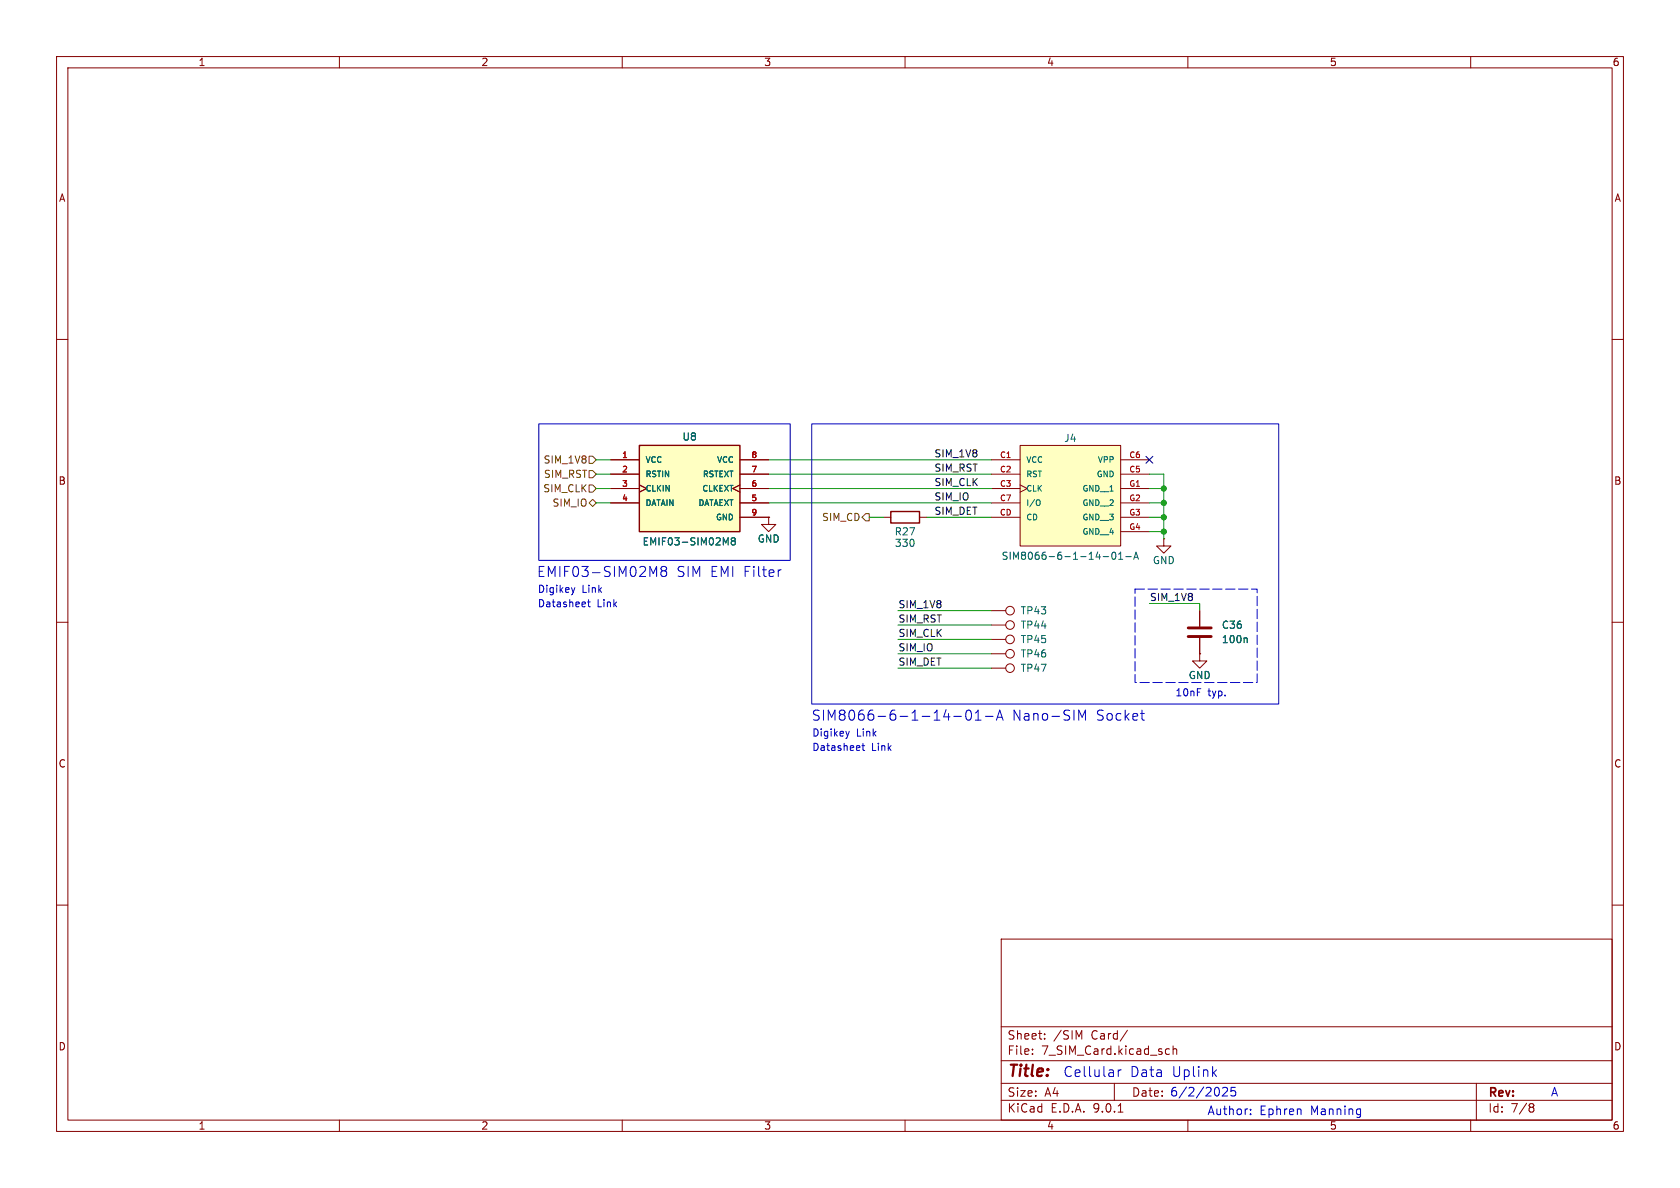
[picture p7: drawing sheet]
(kicad_sch
 (version 20250114)
 (generator "eeschema")
 (generator_version "9.0")
 (paper "A4")
 (lib_symbols
  (symbol "Connector:TestPoint"
   (pin_numbers (hide yes))
   (pin_names
    (offset 0.762) (hide yes)) (exclude_from_sim no) (in_bom yes) (on_board yes)
   (property "Reference" "TP" (at 0 6.858 0) (effects (font (size 1.27 1.27))))
   (property "Value" "TestPoint" (at 0 5.08 0) (effects (font (size 1.27 1.27))))
   (property "Footprint" "" (at 5.08 0 0) (effects (font (size 1.27 1.27)) (hide yes)))
   (property "Datasheet" "~" (at 5.08 0 0) (effects (font (size 1.27 1.27)) (hide yes)))
   (property "Description" "test point" (at 0 0 0) (effects (font (size 1.27 1.27)) (hide yes)))
   (symbol "TestPoint_0_1"
    (circle (center 0 3.302) (radius 0.762) (stroke (width 0) (type default)) (fill (type none))))
   (symbol "TestPoint_1_1"
    (pin passive line (at 0 0 90) (length 2.54) (name "1" (effects (font (size 1.27 1.27)))) (number "1" (effects (font (size 1.27 1.27))))))
   (embedded_fonts no))
  (symbol "Device:C"
   (pin_numbers (hide yes))
   (pin_names
    (offset 0.254)) (exclude_from_sim no) (in_bom yes) (on_board yes)
   (property "Reference" "C" (at 0.635 2.54 0) (effects (font (size 1.27 1.27)) (justify left)))
   (property "Value" "C" (at 0.635 -2.54 0) (effects (font (size 1.27 1.27)) (justify left)))
   (property "Footprint" "" (at 0.9652 -3.81 0) (effects (font (size 1.27 1.27)) (hide yes)))
   (property "Datasheet" "~" (at 0 0 0) (effects (font (size 1.27 1.27)) (hide yes)))
   (property "Description" "Unpolarized capacitor" (at 0 0 0) (effects (font (size 1.27 1.27)) (hide yes)))
   (symbol "C_0_1"
    (polyline (pts (xy -2.032 0.762) (xy 2.032 0.762)) (stroke (width 0.508) (type default)) (fill (type none)))
    (polyline (pts (xy -2.032 -0.762) (xy 2.032 -0.762)) (stroke (width 0.508) (type default)) (fill (type none))))
   (symbol "C_1_1"
    (pin passive line (at 0 3.81 270) (length 2.794) (name "~" (effects (font (size 1.27 1.27)))) (number "1" (effects (font (size 1.27 1.27)))))
    (pin passive line (at 0 -3.81 90) (length 2.794) (name "~" (effects (font (size 1.27 1.27)))) (number "2" (effects (font (size 1.27 1.27))))))
   (embedded_fonts no))
  (symbol "Device:R"
   (pin_numbers (hide yes))
   (pin_names
    (offset 0)) (exclude_from_sim no) (in_bom yes) (on_board yes)
   (property "Reference" "R" (at 2.032 0 90) (effects (font (size 1.27 1.27))))
   (property "Value" "R" (at 0 0 90) (effects (font (size 1.27 1.27))))
   (property "Footprint" "" (at -1.778 0 90) (effects (font (size 1.27 1.27)) (hide yes)))
   (property "Datasheet" "~" (at 0 0 0) (effects (font (size 1.27 1.27)) (hide yes)))
   (property "Description" "Resistor" (at 0 0 0) (effects (font (size 1.27 1.27)) (hide yes)))
   (symbol "R_0_1"
    (rectangle (start -1.016 -2.54) (end 1.016 2.54) (stroke (width 0.254) (type default)) (fill (type none))))
   (symbol "R_1_1"
    (pin passive line (at 0 3.81 270) (length 1.27) (name "~" (effects (font (size 1.27 1.27)))) (number "1" (effects (font (size 1.27 1.27)))))
    (pin passive line (at 0 -3.81 90) (length 1.27) (name "~" (effects (font (size 1.27 1.27)))) (number "2" (effects (font (size 1.27 1.27))))))
   (embedded_fonts no))
  (symbol "EMIF03-SIM02M8:EMIF03-SIM02M8"
   (pin_names
    (offset 1.016)) (exclude_from_sim no) (in_bom yes) (on_board yes)
   (property "Reference" "U" (at -9.144 9.398 0) (effects (font (size 1.27 1.27)) (justify left bottom)))
   (property "Value" "EMIF03-SIM02M8" (at -9.144 7.112 0) (effects (font (size 1.27 1.27)) (justify left bottom)))
   (property "Footprint" "EMIF03-SIM02M8:SON40P170X150X60-9N" (at 1.016 -23.368 0) (effects (font (size 1.27 1.27)) (justify bottom) (hide yes)))
   (property "Datasheet" "" (at 0 0 0) (effects (font (size 1.27 1.27)) (hide yes)))
   (property "Description" "3-line EMI filter and ESD protection for SIM card interfaces" (at 1.016 -23.368 0) (effects (font (size 1.27 1.27)) (justify bottom) (hide yes)))
   (property "DigiKey_Part_Number" "497-14751-2-ND" (at 1.016 -23.368 0) (effects (font (size 1.27 1.27)) (justify bottom) (hide yes)))
   (property "MF" "STMicroelectronics" (at 1.016 -23.368 0) (effects (font (size 1.27 1.27)) (justify bottom) (hide yes)))
   (property "PACKAGE" "UFDFN-8 STMicroelectronics" (at 1.016 -23.368 0) (effects (font (size 1.27 1.27)) (justify bottom) (hide yes)))
   (property "PRICE" "None" (at 1.016 -23.368 0) (effects (font (size 1.27 1.27)) (justify bottom) (hide yes)))
   (property "Package" "UFDFN-8 STMicroelectronics" (at 1.016 -23.368 0) (effects (font (size 1.27 1.27)) (justify bottom) (hide yes)))
   (property "Check_prices" "https://www.snapeda.com/parts/EMIF03-SIM02M8/STMicroelectronics/view-part/?ref=eda" (at 1.016 -23.368 0) (effects (font (size 1.27 1.27)) (justify bottom) (hide yes)))
   (property "SnapEDA_Link" "https://www.snapeda.com/parts/EMIF03-SIM02M8/STMicroelectronics/view-part/?ref=snap" (at 1.016 -23.368 0) (effects (font (size 1.27 1.27)) (justify bottom) (hide yes)))
   (property "MP" "EMIF03-SIM02M8" (at 1.016 -23.368 0) (effects (font (size 1.27 1.27)) (justify bottom) (hide yes)))
   (property "AVAILABILITY" "Unavailable" (at 1.016 -23.368 0) (effects (font (size 1.27 1.27)) (justify bottom) (hide yes)))
   (property "Description_1" "RC (Pi) EMI Filter 2nd Order Low Pass 3 Channel R = 47Ohms, 100Ohms, C = 17pF  8-UFDFN Exposed Pad" (at 1.016 -23.368 0) (effects (font (size 1.27 1.27)) (justify bottom) (hide yes)))
   (symbol "EMIF03-SIM02M8_0_0"
    (rectangle (start -8.89 6.35) (end 8.89 -8.89) (stroke (width 0.254) (type default)) (fill (type background)))
    (pin power_in line (at -13.97 3.81 0) (length 5.08) (name "VCC" (effects (font (size 1.016 1.016)))) (number "1" (effects (font (size 1.016 1.016)))))
    (pin input line (at -13.97 1.27 0) (length 5.08) (name "RSTIN" (effects (font (size 1.016 1.016)))) (number "2" (effects (font (size 1.016 1.016)))))
    (pin input clock (at -13.97 -1.27 0) (length 5.08) (name "CLKIN" (effects (font (size 1.016 1.016)))) (number "3" (effects (font (size 1.016 1.016)))))
    (pin input line (at -13.97 -3.81 0) (length 5.08) (name "DATAIN" (effects (font (size 1.016 1.016)))) (number "4" (effects (font (size 1.016 1.016)))))
    (pin power_in line (at 13.97 3.81 180) (length 5.08) (name "VCC" (effects (font (size 1.016 1.016)))) (number "8" (effects (font (size 1.016 1.016)))))
    (pin output line (at 13.97 1.27 180) (length 5.08) (name "RSTEXT" (effects (font (size 1.016 1.016)))) (number "7" (effects (font (size 1.016 1.016)))))
    (pin output clock (at 13.97 -1.27 180) (length 5.08) (name "CLKEXT" (effects (font (size 1.016 1.016)))) (number "6" (effects (font (size 1.016 1.016)))))
    (pin output line (at 13.97 -3.81 180) (length 5.08) (name "DATAEXT" (effects (font (size 1.016 1.016)))) (number "5" (effects (font (size 1.016 1.016)))))
    (pin power_in line (at 13.97 -6.35 180) (length 5.08) (name "GND" (effects (font (size 1.016 1.016)))) (number "9" (effects (font (size 1.016 1.016))))))
   (embedded_fonts no))
  (symbol "SIM8066-6-1-14-01-A_REVA:SIM8066-6-1-14-01-A_REVA"
   (pin_names
    (offset 1.016)) (exclude_from_sim no) (in_bom yes) (on_board yes)
   (property "Reference" "J" (at -0.508 0.762 0) (effects (font (size 1.27 1.27)) (justify left bottom)))
   (property "Value" "SIM8066-6-1-14-01-A_REVA" (at -15.24 -20.32 0) (effects (font (size 1.27 1.27)) (justify left bottom)))
   (property "Footprint" "SIM8066-6-1-14-01-A_REVA:GCT_SIM8066-6-1-14-01-A_REVA" (at 19.812 16.002 0) (effects (font (size 1.27 1.27)) (justify bottom) (hide yes)))
   (property "Datasheet" "" (at 0 0 0) (effects (font (size 1.27 1.27)) (hide yes)))
   (property "Description" "" (at 0 0 0) (effects (font (size 1.27 1.27)) (hide yes)))
   (property "PARTREV" "REVA" (at 12.954 17.018 0) (effects (font (size 1.27 1.27)) (justify bottom) (hide yes)))
   (property "MANUFACTURER" "Global Connector Technology" (at 13.97 16.51 0) (effects (font (size 1.27 1.27)) (justify bottom) (hide yes)))
   (property "MAXIMUM_PACKAGE_HEIGHT" "1.44mm" (at 12.954 17.018 0) (effects (font (size 1.27 1.27)) (justify bottom) (hide yes)))
   (property "STANDARD" "Manufacturer recommendations" (at 13.97 16.51 0) (effects (font (size 1.27 1.27)) (justify bottom) (hide yes)))
   (symbol "SIM8066-6-1-14-01-A_REVA_0_0"
    (pin power_in line (at -13.97 -2.54 0) (length 5.08) (name "VCC" (effects (font (size 1.016 1.016)))) (number "C1" (effects (font (size 1.016 1.016)))))
    (pin input line (at -13.97 -5.08 0) (length 5.08) (name "RST" (effects (font (size 1.016 1.016)))) (number "C2" (effects (font (size 1.016 1.016)))))
    (pin input clock (at -13.97 -7.62 0) (length 5.08) (name "CLK" (effects (font (size 1.016 1.016)))) (number "C3" (effects (font (size 1.016 1.016)))))
    (pin bidirectional line (at -13.97 -10.16 0) (length 5.08) (name "I/O" (effects (font (size 1.016 1.016)))) (number "C7" (effects (font (size 1.016 1.016)))))
    (pin bidirectional line (at -13.97 -12.7 0) (length 5.08) (name "CD" (effects (font (size 1.016 1.016)))) (number "CD" (effects (font (size 1.016 1.016)))))
    (pin power_in line (at 13.97 -2.54 180) (length 5.08) (name "VPP" (effects (font (size 1.016 1.016)))) (number "C6" (effects (font (size 1.016 1.016)))))
    (pin power_in line (at 13.97 -5.08 180) (length 5.08) (name "GND" (effects (font (size 1.016 1.016)))) (number "C5" (effects (font (size 1.016 1.016)))))
    (pin power_in line (at 13.97 -7.62 180) (length 5.08) (name "GND__1" (effects (font (size 1.016 1.016)))) (number "G1" (effects (font (size 1.016 1.016)))))
    (pin power_in line (at 13.97 -10.16 180) (length 5.08) (name "GND__2" (effects (font (size 1.016 1.016)))) (number "G2" (effects (font (size 1.016 1.016)))))
    (pin power_in line (at 13.97 -12.7 180) (length 5.08) (name "GND__3" (effects (font (size 1.016 1.016)))) (number "G3" (effects (font (size 1.016 1.016)))))
    (pin power_in line (at 13.97 -15.24 180) (length 5.08) (name "GND__4" (effects (font (size 1.016 1.016)))) (number "G4" (effects (font (size 1.016 1.016))))))
   (symbol "SIM8066-6-1-14-01-A_REVA_1_1"
    (rectangle (start -8.89 0) (end 8.89 -17.78) (stroke (width 0) (type solid)) (fill (type background))))
   (embedded_fonts no))
  (symbol "power:GND"
   (power)
   (pin_numbers (hide yes))
   (pin_names
    (offset 0) (hide yes)) (exclude_from_sim no) (in_bom yes) (on_board yes)
   (property "Reference" "#PWR" (at 0 -6.35 0) (effects (font (size 1.27 1.27)) (hide yes)))
   (property "Value" "GND" (at 0 -3.81 0) (effects (font (size 1.27 1.27))))
   (property "Footprint" "" (at 0 0 0) (effects (font (size 1.27 1.27)) (hide yes)))
   (property "Datasheet" "" (at 0 0 0) (effects (font (size 1.27 1.27)) (hide yes)))
   (property "Description" "Power symbol creates a global label with name \"GND\" , ground" (at 0 0 0) (effects (font (size 1.27 1.27)) (hide yes)))
   (symbol "GND_0_1"
    (polyline (pts (xy 0 0) (xy 0 -1.27) (xy 1.27 -1.27) (xy 0 -2.54) (xy -1.27 -1.27) (xy 0 -1.27)) (stroke (width 0) (type default)) (fill (type none))))
   (symbol "GND_1_1"
    (pin power_in line (at 0 0 270) (length 0) (name "~" (effects (font (size 1.27 1.27)))) (number "1" (effects (font (size 1.27 1.27))))))
   (embedded_fonts no)))
 (rectangle
  (start 95.25 74.93)
  (end 139.7 99.06)
  (stroke (width 0) (type default))
  (fill (type none)))
 (rectangle
  (start 143.51 74.93)
  (end 226.06 124.46)
  (stroke (width 0) (type default))
  (fill (type none)))
 (rectangle
  (start 200.66 104.14)
  (end 222.25 120.65)
  (stroke (width 0) (type dash))
  (fill (type none)))
 (text "Digikey Link"
  (exclude_from_sim no)
  (at 143.51 129.794 0)
  (effects (font (size 1.27 1.27)) (justify left)
   (href "https://www.digikey.com/en/products/detail/gct/SIM8066-6-1-14-01-A/14305253")))
 (text "Digikey Link"
  (exclude_from_sim no)
  (at 94.996 104.394 0)
  (effects (font (size 1.27 1.27)) (justify left)
   (href "https://www.digikey.com/en/products/detail/stmicroelectronics/EMIF03-SIM02M8/2177760")))
 (text "SIM8066-6-1-14-01-A Nano-SIM Socket\n"
  (exclude_from_sim no)
  (at 172.974 126.746 0)
  (effects (font (size 1.778 1.778))))
 (text "Datasheet Link"
  (exclude_from_sim no)
  (at 143.51 132.334 0)
  (effects (font (size 1.27 1.27)) (justify left)
   (href "https://mm.digikey.com/Volume0/opasdata/d220001/medias/docus/6657/sim8066.pdf")))
 (text "A"
  (exclude_from_sim no)
  (at 274.828 193.294 0)
  (effects (font (size 1.524 1.524))))
 (text "10nF typ.\n"
  (exclude_from_sim no)
  (at 212.344 122.682 0)
  (effects (font (size 1.27 1.27))))
 (text "6/2/2025\n"
  (exclude_from_sim no)
  (at 206.756 193.294 0)
  (effects (font (size 1.524 1.524)) (justify left)))
 (text "EMIF03-SIM02M8 SIM EMI Filter\n"
  (exclude_from_sim no)
  (at 116.586 101.346 0)
  (effects (font (size 1.778 1.778))))
 (text "Cellular Data Uplink\n"
  (exclude_from_sim no)
  (at 201.676 189.738 0)
  (effects (font (size 1.778 1.778))))
 (text "Author: Ephren Manning\n"
  (exclude_from_sim no)
  (at 213.36 196.596 0)
  (effects (font (size 1.524 1.524)) (justify left)))
 (text "Datasheet Link"
  (exclude_from_sim no)
  (at 94.996 106.934 0)
  (effects (font (size 1.27 1.27)) (justify left)
   (href "https://mm.digikey.com/Volume0/opasdata/d220001/medias/docus/388/EMIF03-SIM02M8_ds.pdf")))
 (junction
  (at 205.74 91.44)
  (diameter 0)
  (color 0 0 0 0))
 (junction
  (at 205.74 88.9)
  (diameter 0)
  (color 0 0 0 0))
 (junction
  (at 205.74 86.36)
  (diameter 0)
  (color 0 0 0 0))
 (junction
  (at 205.74 93.98)
  (diameter 0)
  (color 0 0 0 0))
 (no_connect
  (at 203.2 81.28))
 (wire
  (pts (xy 158.75 113.03) (xy 175.26 113.03))
  (stroke (width 0) (type default)))
 (wire
  (pts (xy 203.2 93.98) (xy 205.74 93.98))
  (stroke (width 0) (type default)))
 (wire
  (pts (xy 205.74 86.36) (xy 205.74 83.82))
  (stroke (width 0) (type default)))
 (wire
  (pts (xy 105.41 83.82) (xy 107.95 83.82))
  (stroke (width 0) (type default)))
 (wire
  (pts (xy 105.41 86.36) (xy 107.95 86.36))
  (stroke (width 0) (type default)))
 (wire
  (pts (xy 158.75 118.11) (xy 175.26 118.11))
  (stroke (width 0) (type default)))
 (wire
  (pts (xy 205.74 83.82) (xy 203.2 83.82))
  (stroke (width 0) (type default)))
 (wire
  (pts (xy 153.67 91.44) (xy 156.21 91.44))
  (stroke (width 0) (type default)))
 (wire
  (pts (xy 135.89 88.9) (xy 175.26 88.9))
  (stroke (width 0) (type default)))
 (wire
  (pts (xy 205.74 91.44) (xy 205.74 88.9))
  (stroke (width 0) (type default)))
 (wire
  (pts (xy 203.2 86.36) (xy 205.74 86.36))
  (stroke (width 0) (type default)))
 (wire
  (pts (xy 205.74 93.98) (xy 205.74 91.44))
  (stroke (width 0) (type default)))
 (wire
  (pts (xy 203.2 91.44) (xy 205.74 91.44))
  (stroke (width 0) (type default)))
 (wire
  (pts (xy 135.89 83.82) (xy 175.26 83.82))
  (stroke (width 0) (type default)))
 (wire
  (pts (xy 105.41 88.9) (xy 107.95 88.9))
  (stroke (width 0) (type default)))
 (wire
  (pts (xy 203.2 106.68) (xy 212.09 106.68))
  (stroke (width 0) (type default)))
 (wire
  (pts (xy 105.41 81.28) (xy 107.95 81.28))
  (stroke (width 0) (type default)))
 (wire
  (pts (xy 205.74 88.9) (xy 205.74 86.36))
  (stroke (width 0) (type default)))
 (wire
  (pts (xy 158.75 115.57) (xy 175.26 115.57))
  (stroke (width 0) (type default)))
 (wire
  (pts (xy 158.75 107.95) (xy 175.26 107.95))
  (stroke (width 0) (type default)))
 (wire
  (pts (xy 205.74 95.25) (xy 205.74 93.98))
  (stroke (width 0) (type default)))
 (wire
  (pts (xy 212.09 106.68) (xy 212.09 107.95))
  (stroke (width 0) (type default)))
 (wire
  (pts (xy 135.89 81.28) (xy 175.26 81.28))
  (stroke (width 0) (type default)))
 (wire
  (pts (xy 203.2 88.9) (xy 205.74 88.9))
  (stroke (width 0) (type default)))
 (wire
  (pts (xy 163.83 91.44) (xy 175.26 91.44))
  (stroke (width 0) (type default)))
 (wire
  (pts (xy 158.75 110.49) (xy 175.26 110.49))
  (stroke (width 0) (type default)))
 (wire
  (pts (xy 135.89 86.36) (xy 175.26 86.36))
  (stroke (width 0) (type default)))
 (image
  (at -157.48 259.08)
  (data))
 (image
  (at -90.17 82.55)
  (data))
 (label "SIM_RST"
  (at 158.75 110.49 0)
  (effects (font (size 1.27 1.27)) (justify left bottom)))
 (label "SIM_CLK"
  (at 158.75 113.03 0)
  (effects (font (size 1.27 1.27)) (justify left bottom)))
 (label "SIM_DET"
  (at 165.1 91.44 0)
  (effects (font (size 1.27 1.27)) (justify left bottom)))
 (label "SIM_1V8"
  (at 165.1 81.28 0)
  (effects (font (size 1.27 1.27)) (justify left bottom)))
 (label "SIM_IO"
  (at 158.75 115.57 0)
  (effects (font (size 1.27 1.27)) (justify left bottom)))
 (label "SIM_1V8"
  (at 203.2 106.68 0)
  (effects (font (size 1.27 1.27)) (justify left bottom)))
 (label "SIM_DET"
  (at 158.75 118.11 0)
  (effects (font (size 1.27 1.27)) (justify left bottom)))
 (label "SIM_1V8"
  (at 158.75 107.95 0)
  (effects (font (size 1.27 1.27)) (justify left bottom)))
 (label "SIM_CLK"
  (at 165.1 86.36 0)
  (effects (font (size 1.27 1.27)) (justify left bottom)))
 (label "SIM_RST"
  (at 165.1 83.82 0)
  (effects (font (size 1.27 1.27)) (justify left bottom)))
 (label "SIM_IO"
  (at 165.1 88.9 0)
  (effects (font (size 1.27 1.27)) (justify left bottom)))
 (hierarchical_label "SIM_CLK"
  (shape input)
  (at 105.41 86.36 180)
  (effects (font (size 1.27 1.27)) (justify right)))
 (hierarchical_label "SIM_RST"
  (shape input)
  (at 105.41 83.82 180)
  (effects (font (size 1.27 1.27)) (justify right)))
 (hierarchical_label "SIM_IO"
  (shape bidirectional)
  (at 105.41 88.9 180)
  (effects (font (size 1.27 1.27)) (justify right)))
 (hierarchical_label "SIM_1V8"
  (shape input)
  (at 105.41 81.28 180)
  (effects (font (size 1.27 1.27)) (justify right)))
 (hierarchical_label "SIM_CD"
  (shape output)
  (at 153.67 91.44 180)
  (effects (font (size 1.27 1.27)) (justify right)))
 (symbol
  (lib_id "power:GND")
  (at 135.89 91.44 0)
  (unit 1)
  (exclude_from_sim no)
  (in_bom yes)
  (on_board yes)
  (dnp no)
  (property "Reference" "#PWR064" (at 135.89 97.79 0) (effects (font (size 1.27 1.27)) (hide yes)))
  (property "Value" "GND" (at 135.89 95.25 0) (effects (font (size 1.27 1.27))))
  (property "Footprint" "" (at 135.89 91.44 0) (effects (font (size 1.27 1.27)) (hide yes)))
  (property "Datasheet" "" (at 135.89 91.44 0) (effects (font (size 1.27 1.27)) (hide yes)))
  (property "Description" "Power symbol creates a global label with name \"GND\" , ground" (at 135.89 91.44 0) (effects (font (size 1.27 1.27)) (hide yes)))
  (pin "1"))
 (symbol
  (lib_id "Connector:TestPoint")
  (at 175.26 107.95 270)
  (unit 1)
  (exclude_from_sim no)
  (in_bom yes)
  (on_board yes)
  (dnp no)
  (property "Reference" "TP43" (at 180.34 107.9499 90) (effects (font (size 1.27 1.27)) (justify left)))
  (property "Value" "TestPoint" (at 180.34 109.2199 90) (effects (font (size 1.27 1.27)) (justify left) (hide yes)))
  (property "Footprint" "TestPoint:TestPoint_Pad_D1.0mm" (at 175.26 113.03 0) (effects (font (size 1.27 1.27)) (hide yes)))
  (property "Datasheet" "~" (at 175.26 113.03 0) (effects (font (size 1.27 1.27)) (hide yes)))
  (property "Description" "test point" (at 175.26 107.95 0) (effects (font (size 1.27 1.27)) (hide yes)))
  (pin "1"))
 (symbol
  (lib_id "power:GND")
  (at 212.09 115.57 0)
  (unit 1)
  (exclude_from_sim no)
  (in_bom yes)
  (on_board yes)
  (dnp no)
  (property "Reference" "#PWR066" (at 212.09 121.92 0) (effects (font (size 1.27 1.27)) (hide yes)))
  (property "Value" "GND" (at 212.09 119.38 0) (effects (font (size 1.27 1.27))))
  (property "Footprint" "" (at 212.09 115.57 0) (effects (font (size 1.27 1.27)) (hide yes)))
  (property "Datasheet" "" (at 212.09 115.57 0) (effects (font (size 1.27 1.27)) (hide yes)))
  (property "Description" "Power symbol creates a global label with name \"GND\" , ground" (at 212.09 115.57 0) (effects (font (size 1.27 1.27)) (hide yes)))
  (pin "1"))
 (symbol
  (lib_id "Connector:TestPoint")
  (at 175.26 113.03 270)
  (unit 1)
  (exclude_from_sim no)
  (in_bom yes)
  (on_board yes)
  (dnp no)
  (property "Reference" "TP45" (at 180.34 113.0299 90) (effects (font (size 1.27 1.27)) (justify left)))
  (property "Value" "TestPoint" (at 180.34 114.2999 90) (effects (font (size 1.27 1.27)) (justify left) (hide yes)))
  (property "Footprint" "TestPoint:TestPoint_Pad_D1.0mm" (at 175.26 118.11 0) (effects (font (size 1.27 1.27)) (hide yes)))
  (property "Datasheet" "~" (at 175.26 118.11 0) (effects (font (size 1.27 1.27)) (hide yes)))
  (property "Description" "test point" (at 175.26 113.03 0) (effects (font (size 1.27 1.27)) (hide yes)))
  (pin "1"))
 (symbol
  (lib_id "SIM8066-6-1-14-01-A_REVA:SIM8066-6-1-14-01-A_REVA")
  (at 189.23 78.74 0)
  (unit 1)
  (exclude_from_sim no)
  (in_bom yes)
  (on_board yes)
  (dnp no)
  (property "Reference" "J4" (at 189.23 77.47 0) (effects (font (size 1.27 1.27))))
  (property "Value" "SIM8066-6-1-14-01-A" (at 189.23 98.298 0) (effects (font (size 1.27 1.27))))
  (property "Footprint" "SIM8066-6-1-14-01-A_REVA:GCT_SIM8066-6-1-14-01-A_REVA" (at 209.042 62.738 0) (effects (font (size 1.27 1.27)) (justify bottom) (hide yes)))
  (property "Datasheet" "" (at 189.23 78.74 0) (effects (font (size 1.27 1.27)) (hide yes)))
  (property "Description" "" (at 189.23 78.74 0) (effects (font (size 1.27 1.27)) (hide yes)))
  (property "MPN" "SIM8066-6-1-14-01-A" (at 189.23 78.74 0) (effects (font (size 1.27 1.27)) (hide yes)))
  (pin "G4")
  (pin "C1")
  (pin "CD")
  (pin "G1")
  (pin "C3")
  (pin "C7")
  (pin "C5")
  (pin "G2")
  (pin "C2")
  (pin "C6")
  (pin "G3"))
 (symbol
  (lib_id "EMIF03-SIM02M8:EMIF03-SIM02M8")
  (at 121.92 85.09 0)
  (unit 1)
  (exclude_from_sim no)
  (in_bom yes)
  (on_board yes)
  (dnp no)
  (property "Reference" "U8" (at 121.92 77.216 0) (effects (font (size 1.27 1.27))))
  (property "Value" "EMIF03-SIM02M8" (at 121.92 95.758 0) (effects (font (size 1.27 1.27))))
  (property "Footprint" "EMIF03-SIM02M8:SON40P170X150X60-9N" (at 121.92 85.09 0) (effects (font (size 1.27 1.27)) (justify bottom) (hide yes)))
  (property "Datasheet" "" (at 121.92 85.09 0) (effects (font (size 1.27 1.27)) (hide yes)))
  (property "Description" "3-line EMI filter and ESD protection for SIM card interfaces" (at 121.92 85.09 0) (effects (font (size 1.27 1.27)) (hide yes)))
  (property "DigiKey_Part_Number" "497-14751-2-ND" (at 121.92 85.09 0) (effects (font (size 1.27 1.27)) (justify bottom) (hide yes)))
  (property "MPN" "EMIF03-SIM02M8" (at 121.92 85.09 0) (effects (font (size 1.27 1.27)) (justify bottom) (hide yes)))
  (pin "1")
  (pin "2")
  (pin "6")
  (pin "7")
  (pin "8")
  (pin "5")
  (pin "4")
  (pin "9")
  (pin "3"))
 (symbol
  (lib_id "Device:C")
  (at 212.09 111.76 0)
  (unit 1)
  (exclude_from_sim no)
  (in_bom yes)
  (on_board yes)
  (dnp no)
  (property "Reference" "C36" (at 212.598 109.474 0) (effects (font (size 1.27 1.27)) (justify left)))
  (property "Value" "100n" (at 212.598 114.3 0) (effects (font (size 1.27 1.27)) (justify left)))
  (property "Footprint" "Capacitor_SMD:C_0402_1005Metric" (at 213.0552 115.57 0) (effects (font (size 1.27 1.27)) (hide yes)))
  (property "Datasheet" "~" (at 212.09 111.76 0) (effects (font (size 1.27 1.27)) (hide yes)))
  (property "Description" "Unpolarized capacitor" (at 212.09 111.76 0) (effects (font (size 1.27 1.27)) (hide yes)))
  (property "MPN" "CL05B104KP5NNNC" (at 212.09 111.76 0) (effects (font (size 1.27 1.27)) (hide yes)))
  (pin "2")
  (pin "1"))
 (symbol
  (lib_id "Connector:TestPoint")
  (at 175.26 118.11 270)
  (unit 1)
  (exclude_from_sim no)
  (in_bom yes)
  (on_board yes)
  (dnp no)
  (property "Reference" "TP47" (at 180.34 118.1099 90) (effects (font (size 1.27 1.27)) (justify left)))
  (property "Value" "TestPoint" (at 180.34 119.3799 90) (effects (font (size 1.27 1.27)) (justify left) (hide yes)))
  (property "Footprint" "TestPoint:TestPoint_Pad_D1.0mm" (at 175.26 123.19 0) (effects (font (size 1.27 1.27)) (hide yes)))
  (property "Datasheet" "~" (at 175.26 123.19 0) (effects (font (size 1.27 1.27)) (hide yes)))
  (property "Description" "test point" (at 175.26 118.11 0) (effects (font (size 1.27 1.27)) (hide yes)))
  (pin "1"))
 (symbol
  (lib_id "Connector:TestPoint")
  (at 175.26 110.49 270)
  (unit 1)
  (exclude_from_sim no)
  (in_bom yes)
  (on_board yes)
  (dnp no)
  (property "Reference" "TP44" (at 180.34 110.4899 90) (effects (font (size 1.27 1.27)) (justify left)))
  (property "Value" "TestPoint" (at 180.34 111.7599 90) (effects (font (size 1.27 1.27)) (justify left) (hide yes)))
  (property "Footprint" "TestPoint:TestPoint_Pad_D1.0mm" (at 175.26 115.57 0) (effects (font (size 1.27 1.27)) (hide yes)))
  (property "Datasheet" "~" (at 175.26 115.57 0) (effects (font (size 1.27 1.27)) (hide yes)))
  (property "Description" "test point" (at 175.26 110.49 0) (effects (font (size 1.27 1.27)) (hide yes)))
  (pin "1"))
 (symbol
  (lib_id "power:GND")
  (at 205.74 95.25 0)
  (unit 1)
  (exclude_from_sim no)
  (in_bom yes)
  (on_board yes)
  (dnp no)
  (property "Reference" "#PWR065" (at 205.74 101.6 0) (effects (font (size 1.27 1.27)) (hide yes)))
  (property "Value" "GND" (at 205.74 99.06 0) (effects (font (size 1.27 1.27))))
  (property "Footprint" "" (at 205.74 95.25 0) (effects (font (size 1.27 1.27)) (hide yes)))
  (property "Datasheet" "" (at 205.74 95.25 0) (effects (font (size 1.27 1.27)) (hide yes)))
  (property "Description" "Power symbol creates a global label with name \"GND\" , ground" (at 205.74 95.25 0) (effects (font (size 1.27 1.27)) (hide yes)))
  (pin "1"))
 (symbol
  (lib_id "Device:R")
  (at 160.02 91.44 270)
  (unit 1)
  (exclude_from_sim no)
  (in_bom yes)
  (on_board yes)
  (dnp no)
  (property "Reference" "R27" (at 160.02 93.98 90) (effects (font (size 1.27 1.27))))
  (property "Value" "330" (at 160.02 96.012 90) (effects (font (size 1.27 1.27))))
  (property "Footprint" "Resistor_SMD:R_0402_1005Metric" (at 160.02 89.662 90) (effects (font (size 1.27 1.27)) (hide yes)))
  (property "Datasheet" "~" (at 160.02 91.44 0) (effects (font (size 1.27 1.27)) (hide yes)))
  (property "Description" "Resistor" (at 160.02 91.44 0) (effects (font (size 1.27 1.27)) (hide yes)))
  (property "MPN" "ERJ-2RKF3300X" (at 160.02 91.44 90) (effects (font (size 1.27 1.27)) (hide yes)))
  (pin "1")
  (pin "2"))
 (symbol
  (lib_id "Connector:TestPoint")
  (at 175.26 115.57 270)
  (unit 1)
  (exclude_from_sim no)
  (in_bom yes)
  (on_board yes)
  (dnp no)
  (property "Reference" "TP46" (at 180.34 115.5699 90) (effects (font (size 1.27 1.27)) (justify left)))
  (property "Value" "TestPoint" (at 180.34 116.8399 90) (effects (font (size 1.27 1.27)) (justify left) (hide yes)))
  (property "Footprint" "TestPoint:TestPoint_Pad_D1.0mm" (at 175.26 120.65 0) (effects (font (size 1.27 1.27)) (hide yes)))
  (property "Datasheet" "~" (at 175.26 120.65 0) (effects (font (size 1.27 1.27)) (hide yes)))
  (property "Description" "test point" (at 175.26 115.57 0) (effects (font (size 1.27 1.27)) (hide yes)))
  (pin "1")))
